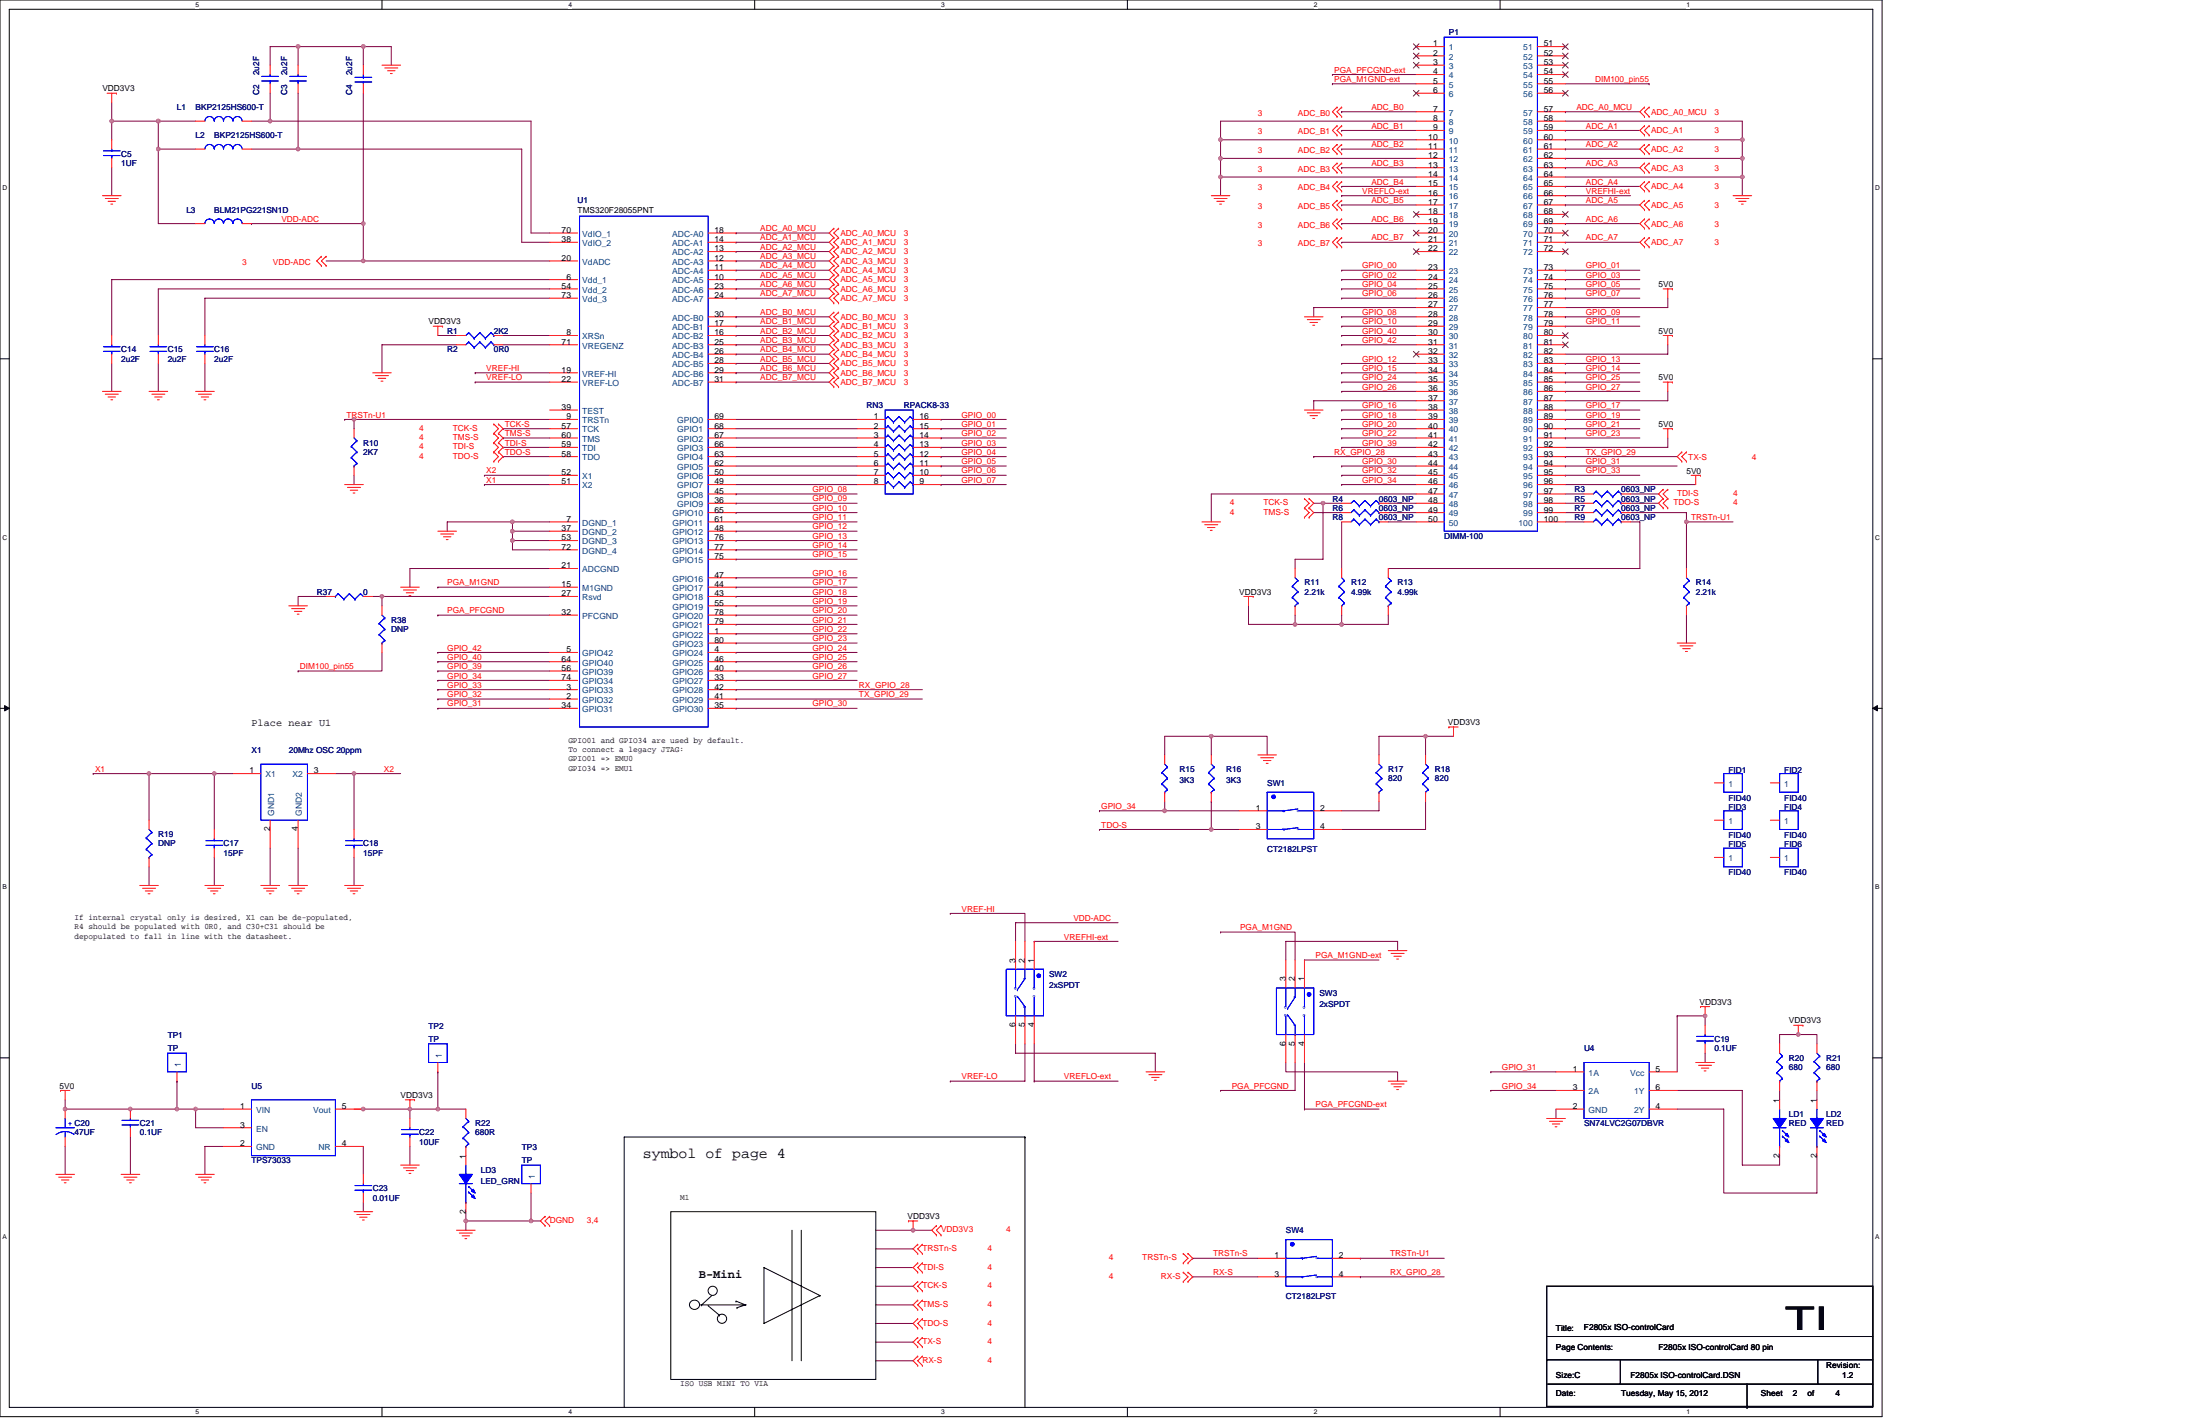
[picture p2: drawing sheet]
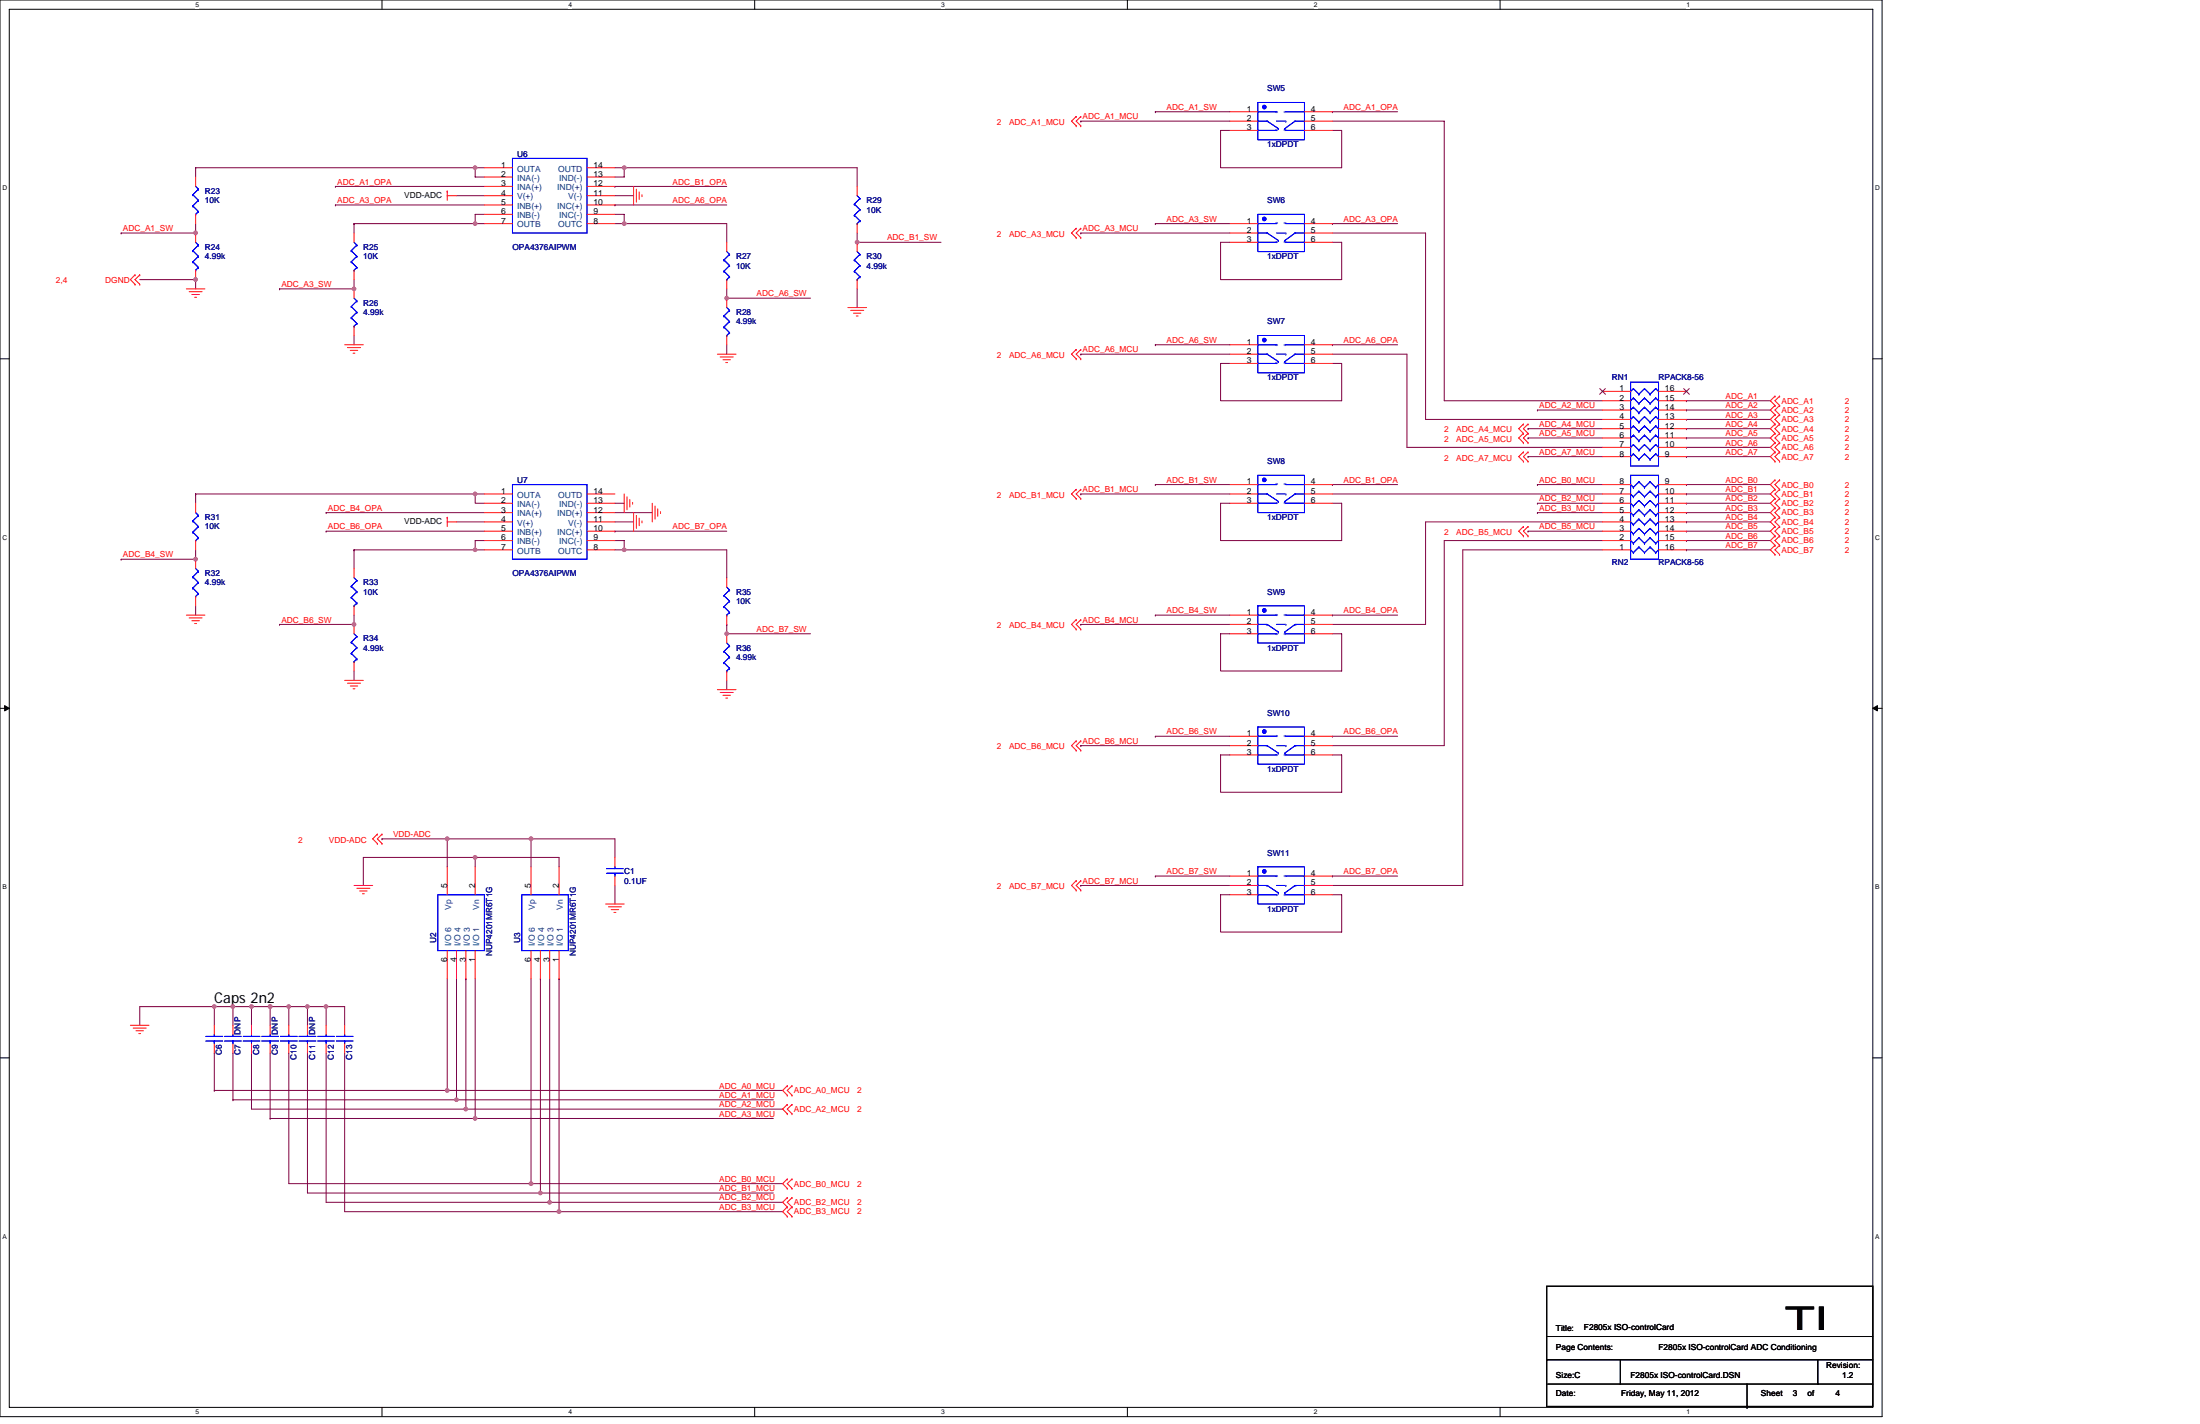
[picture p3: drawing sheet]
# OrCAD Capture schematic F2805X_ISOcCARD_R1_2_09MAY2012.DSN

## Sheets
1 TITLE: title: F2805x ISO-controlCard; rev: 1.2; note: F2805x ISO-controlCard.DSN
2 MCU 80: size C
3 ADC Conditioning: size C
4 ISO JTAG USB: size C

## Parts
sheet ADC Conditioning
C1  0.1UF  [C0603]
C6  3300PF  [C0603]
C7  DNP  [C0603]
C8  3300PF  [C0603]
C9  DNP  [C0603]
C10  3300PF  [C0603]
C11  DNP  [C0603]
C12  3300PF  [C0603]
C13  3300PF  [C0603]
R23  10K  [R0402]
R24  4.99k  [R0402]
R25  10K  [R0402]
R26  4.99k  [R0402]
R27  10K  [R0402]
R28  4.99k  [R0402]
R29  10K  [R0402]
R30  4.99k  [R0402]
R31  10K  [R0402]
R32  4.99k  [R0402]
R33  10K  [R0402]
R34  4.99k  [R0402]
R35  10K  [R0402]
R36  4.99k  [R0402]
RN1  RPACK8-56  [RPACK8]
RN2  RPACK8-56  [RPACK8]
SW5  1xDPDT  [SMT_CAS-220TA]
SW6  1xDPDT  [SMT_CAS-220TA]
SW7  1xDPDT  [SMT_CAS-220TA]
SW8  1xDPDT  [SMT_CAS-220TA]
SW9  1xDPDT  [SMT_CAS-220TA]
SW10  1xDPDT  [SMT_CAS-220TA]
SW11  1xDPDT  [SMT_CAS-220TA]
U2  NUP4201MR6T1G  [TSOP-6]
U3  NUP4201MR6T1G  [TSOP-6]
U6  OPA4376AIPWM  [TSSOP-14]
U7  OPA4376AIPWM  [TSSOP-14]
sheet ISO JTAG USB
CA1  47UF  [C0805P]
CA2  0.1UF  [C0603]
CA3  10UF  [C0603]
CA4  0.1uf  [C0402]
CA5  0.1uf  [C0402]
CA6  0.01UF  [C0603]
CA7  0.1uf  [C0402]
CA8  0.1uf  [C0402]
CA9  0.1uf  [C0402]
CA10  0.1uf  [C0402]
CA11  4.7uf  [C0402]
CA12  0.1UF  [C0402]
CA13  0.1UF  [C0402]
CA14  0.1UF  [C0402]
CA15  0.1uf  [C0402]
CA16  0.1uf  [C0402]
CA17  0.1UF  [C0402]
CA18  0.1UF  [C0402]
CA19  0.1UF  [C0402]
CA20  4.7uf  [C0402]
CA21  0.1UF  [C0402]
CA22  4.7uf  [C0402]
CA23  0.1UF  [C0402]
CA24  10nF  [C1812]
CA25  0.1UF  [C0402]
CA26  27pf  [C0402]
CA27  27pf  [C0402]
DA1  1A  [SMT]
JA1  USB-B-mini-smt  [female?]
LA1  HZ0805E601R-10  [805]
LA2  HZ0805E601R-10  [805]
LDA1  LED_GRN  [LED0805]
LDA2  75mA  [LED0805]
LDA3  75mA  [LED0805]
MA1  3V3  [VIA_TP_13_30]
MA2  TDI  [VIA_TP_13_30]
MA3  TRSTn  [VIA_TP_13_30]
MA4  TCK  [VIA_TP_13_30]
MA5  TMS  [VIA_TP_13_30]
MA6  RX  [VIA_TP_13_30]
MA7  TX  [VIA_TP_13_30]
MA8  TDO  [VIA_TP_13_30]
RA1  680  [R0402]
RA2  0  [R0603]
RA3  0  [R0603]
RA4  0603_NP  [R0603]
RA5  0  [R0603]
RA6  0  [R0603]
RA7  0  [R0603]
RA8  0  [R0402]
RA9  0  [R0402]
RA10  0  [R0603]
RA11  0  [R0603]
RA12  1k  [R0402]
RA13  10k  [R0402]
RA14  10k  [R0402]
RA15  0  [R0402]
RA16  10k  [R0402]
RA17  1k  [R0402]
RA18  0  [R0402]
RA19  1k  [R0402]
RA20  10k  [R0402]
RA21  10k  [R0402]
RA22  1k  [R0402]
RA23  0402_NP  [R0402]
RA24  0402_NP  [R0402]
RA25  10k  [R0402]
RA26  2.21k  [R0402]
TPA1  DEBUG5V0  [TP36_60]
TPA2  DEBUG3V3  [TP28_48]
TPA3  GND_ISO  [TP36_60]
UA1  TPS73033  [DBV5]
UA2  Digital Isolator  [8-SOIC]
UA3  Digital Isolator  [8-SOIC]
UA4  Digital Isolator  [8-SOIC]
UA5  Digital Isolator  [8-SOIC]
UA6  ESD-PROT  [SOT-553]
UA7  JTAG/UART  [64-LQFP]
UA8  EEPROM  [8-SOIC]
XA1  12MHz OSC  [4-SMD]
sheet MCU 80
C2  2u2F  [C0603]
C3  2u2F  [C0603]
C4  2u2F  [C0603]
C5  1UF  [C0603]
C14  2u2F  [C0603]
C15  2u2F  [C0603]
C16  2u2F  [C0603]
C17  15PF  [C0603]
C18  15PF  [C0603]
C19  0.1UF  [C0603]
C20  47UF  [C1206]
C21  0.1UF  [C0603]
C22  10UF  [C0603]
C23  0.01UF  [C0603]
FID1  FID40  [FID40]
FID2  FID40  [FID40]
FID3  FID40  [FID40]
FID4  FID40  [FID40]
FID5  FID40  [FID40]
FID6  FID40  [FID40]
L1  BKP2125HS600-T  [IND0805]
L2  BKP2125HS600-T  [IND0805]
L3  BLM21PG221SN1D  [IND0805]
LD1  RED  [LED0805]
LD2  RED  [LED0805]
LD3  LED_GRN  [LED0805]
P1  DIMM-100  [Male;Female]
R1  2K2  [R0603]
R2  0R0  [R0603]
R3  0603_NP  [R0603]
R4  0603_NP  [R0603]
R5  0603_NP  [R0603]
R6  0603_NP  [R0603]
R7  0603_NP  [R0603]
R8  0603_NP  [R0603]
R9  0603_NP  [R0603]
R10  2K7  [R0603]
R11  2.21k  [R0402]
R12  4.99k  [R0402]
R13  4.99k  [R0402]
R14  2.21k  [R0402]
R15  3K3  [R0603]
R16  3K3  [R0603]
R17  820  [R0603]
R18  820  [R0603]
R19  DNP  [R0603]
R20  680  [R0805]
R21  680  [R0805]
R22  680R  [R0603]
R37  0  [R0603]
R38  DNP  [R0603]
RN3  RPACK8-33  [RPACK8]
SW1  CT2182LPST  [SMT218LP_2POS]
SW2  2xSPDT  [SMT_CAS-D20TA]
SW3  2xSPDT  [SMT_CAS-D20TA]
SW4  CT2182LPST  [SMT218LP_2POS]
TP1  TP  [SMT_TP_60]
TP2  TP  [SMT_TP_60]
TP3  TP  [SMT_TP_60]
U1  F28055  [QFFP80-PN]
U4  SN74LVC2G07DBVR  [DBV6]
U5  TPS73033  [SOT-23-5]
X1  20Mhz OSC 20ppm  [4-SMD]

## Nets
1.8V_USB: CA11.1 CA12.1 CA13.1 CA14.1 UA7.12(VCORE) UA7.37(VCORE) UA7.49(VREGOUT) UA7.64(VCORE)
5V0: C20.1 C21.1 P1.77 P1.82 P1.87 P1.92 P1.96 TP1.1 U5.1(VIN) U5.3(EN)
DGND: C1.2 C2.1 C3.1 C4.2 C5.2 C6.1 C7.1 C8.1 C9.1 C10.1 C11.1 C12.1 C13.1 C14.2 C15.2 C16.2 C17.2 C18.2 C19.2 C20.2 C21.2 C22.2 C23.2 CA4.2 CA8.2 CA10.2 CA16.2 CA24.2 LD3.2(CATHODE) P1.8 P1.10 P1.12 P1.14 P1.27 P1.37 P1.47 P1.58 P1.60 P1.62 P1.64 R2.1 R10.2 R14.2 R15.1 R16.1 R19.2 R24.2 R26.2 R28.2 R30.2 R32.2 R34.2 R36.2 R37.2 SW2.6(B_In2) SW3.3(A_Out2) SW3.6(B_In2) TP3.1 U1.7(DGND_1) U1.21(ADCGND) U1.37(DGND_2) U1.53(DGND_3) U1.72(DGND_4) U2.2(Vn) U3.2(Vn) U4.2(GND) U5.2(GND) U6.11(V(-)) U7.11(V(-)) U7.12(IND(+)) U7.13(IND(-)) UA2.5(GND2) UA3.5(GND2) UA4.5(GND2) UA5.4(GND1) X1.2(GND1) X1.4(GND2)
GND_ISO: CA1.2 CA2.2 CA3.2 CA5.2 CA6.2 CA7.2 CA9.2 CA11.2 CA12.2 CA13.2 CA14.2 CA15.2 CA17.2 CA18.2 CA19.2 CA20.2 CA21.2 CA22.2 CA23.2 CA24.1 CA25.2 CA26.2 CA27.2 JA1.4(ID) LDA1.2(CATHODE) RA4.1 RA8.1 RA14.1 RA17.2 RA18.1 RA23.2 RA24.2 TPA3.1 UA1.2(GND) UA2.4(GND1) UA3.4(GND1) UA4.4(GND1) UA5.5(GND2) UA6.4(GND) UA7.1(GND) UA7.5(GND) UA7.10(AGND) UA7.11(GND) UA7.13(TEST) UA7.15(GND) UA7.25(GND) UA7.35(GND) UA7.47(GND) UA7.51(GND) UA8.5(GND) UA8.7(NC) XA1.2(GND1) XA1.4(GND2)
VDD3V3: C5.1 C19.1 C22.1 CA4.1 CA8.1 CA10.1 CA16.1 L1.1 L2.1 L3.1 MA1.1 R1.1 R11.2 R12.2 R13.2 R17.1 R18.1 R20.1 R21.1 R22.1 TP2.1 U4.5(Vcc) U5.5(Vout) UA2.8(VCC2) UA3.8(VCC2) UA4.8(VCC2) UA5.1(VCC1)
VDD-ADC: C1.1 C4.1 L3.2 SW2.3(A_Out2) U1.20(VdADC) U2.5(Vp) U3.5(Vp) U6.4(V(+)) U7.4(V(+))
ADC_A0_MCU: C6.2 P1.57 U1.18(ADC-A0) U2.6(I/O)
ADC_A1: P1.59 RN1.15
ADC_A1_MCU: C7.2 SW5.2(A_In) U1.14(ADC-A1) U2.4(I/O)
ADC_A1_OPA: SW5.4(B_In1) U6.3(INA(+))
ADC_A1_SW: R23.2 R24.1 SW5.1(A_Out1)
ADC_A2: P1.61 RN1.14
ADC_A2_MCU: C8.2 RN1.3 U1.13(ADC-A2) U2.3(I/O)
ADC_A3: P1.63 RN1.13
ADC_A3_MCU: C9.2 SW6.2(A_In) U1.12(ADC-A3) U2.1(I/O)
ADC_A3_OPA: SW6.4(B_In1) U6.5(INB(+))
ADC_A3_SW: R25.2 R26.1 SW6.1(A_Out1)
ADC_A4: P1.65 RN1.12
ADC_A4_MCU: RN1.5 U1.11(ADC-A4)
ADC_A5: P1.67 RN1.11
ADC_A5_MCU: RN1.6 U1.10(ADC-A5)
ADC_A6: P1.69 RN1.10
ADC_A6_MCU: SW7.2(A_In) U1.23(ADC-A6)
ADC_A6_OPA: SW7.4(B_In1) U6.10(INC(+))
ADC_A6_SW: R27.2 R28.1 SW7.1(A_Out1)
ADC_A7: P1.71 RN1.9
ADC_A7_MCU: RN1.8 U1.24(ADC-A7)
ADC_B0: P1.7 RN2.9
ADC_B0_MCU: C10.2 RN2.8 U1.30(ADC-B0) U3.6(I/O)
ADC_B1: P1.9 RN2.10
ADC_B1_MCU: C11.2 SW8.2(A_In) U1.17(ADC-B1) U3.4(I/O)
ADC_B1_OPA: SW8.4(B_In1) U6.12(IND(+))
ADC_B1_SW: R29.2 R30.1 SW8.1(A_Out1)
ADC_B2: P1.11 RN2.11
ADC_B2_MCU: C12.2 RN2.6 U1.16(ADC-B2) U3.3(I/O)
ADC_B3: P1.13 RN2.12
ADC_B3_MCU: C13.2 RN2.5 U1.25(ADC-B3) U3.1(I/O)
ADC_B4: P1.15 RN2.13
ADC_B4_MCU: SW9.2(A_In) U1.26(ADC-B4)
ADC_B4_OPA: SW9.4(B_In1) U7.3(INA(+))
ADC_B4_SW: R31.2 R32.1 SW9.1(A_Out1)
ADC_B5: P1.17 RN2.14
ADC_B5_MCU: RN2.3 U1.28(ADC-B5)
ADC_B6: P1.19 RN2.15
ADC_B6_MCU: SW10.2(A_In) U1.29(ADC-B6)
ADC_B6_OPA: SW10.4(B_In1) U7.5(INB(+))
ADC_B6_SW: R33.2 R34.1 SW10.1(A_Out1)
ADC_B7: P1.21 RN2.16
ADC_B7_MCU: SW11.2(A_In) U1.31(ADC-B7)
ADC_B7_OPA: SW11.4(B_In1) U7.10(INC(+))
ADC_B7_SW: R35.2 R36.1 SW11.1(A_Out1)
DEBUG3V3: CA3.1 CA5.1 CA7.1 CA9.1 CA15.1 CA17.1 CA18.1 CA19.1 CA25.1 LA1.1 LA2.1 RA1.1 RA12.1 RA13.2 RA16.2 RA20.1 RA21.1 RA25.1 TPA2.1 UA1.5(Vout) UA2.1(VCC1) UA3.1(VCC1) UA4.1(VCC1) UA5.8(VCC2) UA7.20(VCCIO) UA7.31(VCCIO) UA7.42(VCCIO) UA7.50(VREGIN) UA7.56(VCCIO) UA8.6(NC) UA8.8(VCC)
DEBUG5V0: CA1.1 CA2.1 DA1.2(K) LDA2.1(ANODE) LDA3.1(ANODE) TPA1.1 UA1.1(VIN) UA1.3(EN) UA6.1(VCC)
DIM100_pin55: P1.55 R38.2
EECS: RA20.2 UA7.63(EECS) UA8.1(CS)
EEDATA: RA26.2 UA7.61(EEDATA) UA8.3(DIN)
EESK: RA21.2 UA7.62(EESK) UA8.2(SK)
GPIO_00: P1.23 RN3.16
GPIO_01: P1.73 RN3.15
GPIO_02: P1.24 RN3.14
GPIO_03: P1.74 RN3.13
GPIO_04: P1.25 RN3.12
GPIO_05: P1.75 RN3.11
GPIO_06: P1.26 RN3.10
GPIO_07: P1.76 RN3.9
GPIO_08: P1.28 U1.45(GPIO8)
GPIO_09: P1.78 U1.36(GPIO9)
GPIO_10: P1.29 U1.65(GPIO10)
GPIO_11: P1.79 U1.61(GPIO11)
GPIO_12: P1.33 U1.48(GPIO12)
GPIO_13: P1.83 U1.76(GPIO13)
GPIO_14: P1.84 U1.77(GPIO14)
GPIO_15: P1.34 U1.75(GPIO15)
GPIO_16: P1.38 U1.47(GPIO16)
GPIO_17: P1.88 U1.44(GPIO17)
GPIO_18: P1.39 U1.43(GPIO18)
GPIO_19: P1.89 U1.55(GPIO19)
GPIO_20: P1.40 U1.78(GPIO20)
GPIO_21: P1.90 U1.79(GPIO21)
GPIO_22: P1.41 U1.1(GPIO22)
GPIO_23: P1.91 U1.80(GPIO23)
GPIO_24: P1.35 U1.4(GPIO24)
GPIO_25: P1.85 U1.46(GPIO25)
GPIO_26: P1.36 U1.40(GPIO26)
GPIO_27: P1.86 U1.33(GPIO27)
GPIO_30: P1.44 U1.35(GPIO30)
GPIO_31: P1.94 U1.34(GPIO31) U4.1(1A)
GPIO_32: P1.45 U1.2(GPIO32)
GPIO_33: P1.95 U1.3(GPIO33)
GPIO_34: P1.46 R15.2 SW1.1(A_Out1) U1.74(GPIO34) U4.3(2A)
GPIO_39: P1.42 U1.56(GPIO39)
GPIO_40: P1.30 U1.64(GPIO40)
GPIO_42: P1.31 U1.5(GPIO42)
PGA_M1GND: SW3.2(A_In) U1.15(M1GND)
PGA_M1GND-ext: P1.5 SW3.1(A_Out1)
PGA_PFCGND: SW3.5(B_In) U1.32(PFCGND)
PGA_PFCGND-ext: P1.4 SW3.4(B_In1)
RX-S: RA7.1 SW4.3(A_Out2)
RX_GPIO_28: P1.43 SW4.4(B_In1) U1.42(GPIO28)
SCI_RX: UA4.2(INA) UA7.38(BDBUS0/TXD/TCK)
SCI_TX: UA5.7(OUTA) UA7.39(BDBUS1/RXD/TDI)
TCK: RA15.2 UA3.2(INA) UA7.16(ADBUS0/TXD/TCK)
TCK-S: R4.1 R11.1 RA5.1 U1.57(TCK)
TDI: UA2.2(INA) UA7.17(ADBUS1/RXD/TDI)
TDI-S: R3.2 RA2.1 U1.59(TDI)
TDO: UA5.6(OUTB) UA7.18(ADBUS2/RTS#/TDO)
TDO-S: R5.2 R16.2 RA11.1 SW1.3(A_Out2) U1.58(TDO)
TMS: UA3.3(INB) UA7.19(ADBUS3/CTS#/TMS)
TMS-S: R6.1 RA6.1 U1.60(TMS)
TRSTn: RA4.2 UA2.3(INB) UA7.21(ADBUS4/DTR#/GPIOL0)
TRSTn-S: RA3.1 SW4.1(A_Out1)
TRSTn-U1: R7.2 R10.1 R14.1 SW4.2(A_In) U1.9(TRSTn)
TX-S: P1.93 RA10.1 U1.41(GPIO29)
USBDEBUG5V0: DA1.1(A) JA1.1(5V)
VREF-HI: SW2.2(A_In) U1.19(VREF-HI)
VREF-LO: SW2.5(B_In) U1.22(VREF-LO)
VREFHI-ext: P1.66 SW2.1(A_Out1)
VREFLO-ext: P1.16 SW2.4(B_In1)
X1: C17.1 R19.1 U1.51(X2) X1.1(X1)
X2: C18.1 U1.52(X1) X1.3(X2)
N4721186: C3.2 L2.2 U1.38(VdIO_2)
N4722156: RN3.1 U1.69(GPIO0)
N4722188: RN3.2 U1.68(GPIO1)
N4722192: C2.2 L1.2 U1.70(VdIO_1)
N4722454: RN3.3 U1.67(GPIO2)
N4722568: RN3.4 U1.66(GPIO3)
N4722714: RN3.5 U1.63(GPIO4)
N4722780: C16.1 U1.73(Vdd_3)
N4722796: C15.1 U1.54(Vdd_2)
N4722800: C14.1 U1.6(Vdd_1)
N4722856: RN3.6 U1.62(GPIO5)
N4722988: RN3.7 U1.50(GPIO6)
N4723216: RN3.8 U1.49(GPIO7)
N4724100: R1.2 U1.8(XRSn)
N4724104: R2.2 U1.71(VREGENZ)
N4724636: LD1.2(CATHODE) U4.6(1Y)
N4724640: LD1.1(ANODE) R20.2
N4724652: LD2.1(ANODE) R21.2
N4724950: LD2.2(CATHODE) U4.4(2Y)
N4724982: R18.2 SW1.4(B_In1)
N4725002: R17.2 SW1.2(A_In)
N16308325: R9.2 R13.1
N16316121: P1.49 R6.2
N16316193: P1.50 R8.2
N16316229: P1.48 R4.2
N16326915: R8.1 R12.1
N16340205: P1.97 R3.1
N16340885: P1.98 R5.1
N16341567: P1.99 R7.1
N16342251: P1.100 R9.1
N16507544: CA27.1 UA7.2(OSCI) XA1.1(X1)
N16508410: CA26.1 UA7.3(OSCO) XA1.3(X2)
N16509604: RA25.2 RA26.1 UA8.4(DOUT)
N16509612: RA14.2 UA7.6(REF)
N16509648: CA22.1 CA23.1 LA1.2 UA7.4(VPHY)
N16509652: JA1.5(GND) JA1.6(SHLD1) JA1.7(SHLD2) JA1.8(SHLD3) JA1.9(SHLD4) RA18.2
N16509684: CA20.1 CA21.1 LA2.2 UA7.9(VPLL)
N16509796: RA19.1 UA7.54(BCBUS3/RXLED#/GPIOH3)
N16509828: RA22.1 UA7.55(BCBUS4/TXLED#/GPIOH4)
N16509836: RA16.1 UA7.28(ACBUS2/RDSTB#/GPIOH2)
N16509952: UA7.40(BDBUS2/RTS#/TDO) UA7.41(BDBUS3/CTS#/TMS)
N16510028: RA15.1 UA7.24(ADBUS7/RI#/GPIOL3)
N16510068: JA1.3(DATA(+)) UA6.3(IO1) UA7.8(USBDP)
N16510072: RA23.1 UA7.60(PWREN#)
N16510162: LDA2.2(CATHODE) RA19.2
N16510166: RA24.1 UA7.36(SUSPEND#)
N16510178: RA17.1 UA7.32(ACBUS5/-/GPIOH5)
N16510270: LDA3.2(CATHODE) RA22.2
N16510298: RA12.2 UA7.14(RESET#)
N16510402: JA1.2(DATA(-)) UA6.5(IO2) UA7.7(USBDM)
N16510644: LDA1.1(ANODE) RA1.2
N16510648: CA6.1 UA1.4(NC)
N16511058: MA4.1 RA5.2 UA3.7(OUTA)
N16511094: MA6.1 RA7.2 UA4.7(OUTA)
N16511130: MA7.1 RA10.2 UA5.2(INA)
N16511142: MA5.1 RA6.2 UA3.6(OUTB)
N16511174: RA9.1 UA4.6(OUTB)
N16511194: RA8.2 UA4.3(INB)
N16511208: MA8.1 RA11.2 UA5.3(INB)
N16511276: MA2.1 RA2.2 UA2.7(OUTA)
N16511288: MA3.1 RA3.2 UA2.6(OUTB)
N16574548: C23.1 U5.4(NR)
N16648649: RA13.1 UA7.22(ADBUS5/DSR#/GPIOL1)
N17020141: RN1.2 SW5.5(B_In)
N17020147: RN1.4 SW6.5(B_In)
N17020156: RN1.7 SW7.5(B_In)
N17020171: RN2.4 SW9.5(B_In)
N17020177: RN2.2 SW10.5(B_In)
N17020180: RN2.1 SW11.5(B_In)
N17046639: R27.1 U6.8(OUTC) U6.9(INC(-))
N17047906: R29.1 U6.13(IND(-)) U6.14(OUTD)
N17049189: R23.1 U6.1(OUTA) U6.2(INA(-))
N17049838: R25.1 U6.6(INB(-)) U6.7(OUTB)
N17066455: R35.1 U7.8(OUTC) U7.9(INC(-))
N17067160: R31.1 U7.1(OUTA) U7.2(INA(-))
N17068229: R33.1 U7.6(INB(-)) U7.7(OUTB)
N17083945: SW5.3(A_Out2) SW5.6(B_In2)
N17097627: SW6.3(A_Out2) SW6.6(B_In2)
N17100923: SW7.3(A_Out2) SW7.6(B_In2)
N17101378: RN2.7 SW8.5(B_In)
N17101380: SW8.3(A_Out2) SW8.6(B_In2)
N17105650: SW9.3(A_Out2) SW9.6(B_In2)
N17106132: SW10.3(A_Out2) SW10.6(B_In2)
N17106834: SW11.3(A_Out2) SW11.6(B_In2)
N17460459: R37.1 R38.1 U1.27(Rsvd)
N17516615: LD3.1(ANODE) R22.2

Not connected (* = marked no-connect by the designer): FID1 1; FID2 1; FID3 1; FID4 1; FID5 1; FID6 1; P1 1* 2* 3* 6* 18* 20* 22* 32* 51* 52* 53* 54* 56* 68* 70* 72* 80* 81*; RA9 2*; RN1 1* 16*; U1 39(TEST); U7 14(OUTD); UA6 2(NC)*; UA7 23(ADBUS6/DCD#/GPIOL2)* 26(ACBUS0/TXDEN/GPIOH0)* 27(ACBUS1/WRSTB#/GPIOH1)* 29(ACBUS3/RXLED#/GPIOH3)* 30(ACBUS4/TXLED#/GPIOH4)* 33(ACBUS6/-/GPIOH6)* 34(ACBUS7/-/GPIOH7)* 43(BDBUS4/DTR#/GPIOL0)* 44(BDBUS5/DSR#/GPIOL1)* 45(BDBUS6/DCD#/GPIOL2)* 46(BDBUS7/RI#/GPIOL3)* 48(BCBUS0/TXDEN/GPIOH0)* 52(BCBUS1/WRSTB#/GPIOH1)* 53(BCBUS2/RDSTB#/GPIOH2)* 57(BCBUS5/-/GPIOH5)* 58(BCBUS6/-/GPIOH6)* 59(BCBUS7/-/GPIOH7)*

## Notes on the sheets
sheet 1
- SCHEMATIC CONTENTS:
  01 - TITLE
  02 - MCU 80 (F28055)
  03 - ISO JTAG USB
- Release Notes:
- R1.0 - Initial Release
- R1.1 - Added ADC Conditioning such that ADC channels A1, A3, A6, B1, B4,
- B6, and B7 can be conifigured to have a gain of 1.
- R1.2 - Fixed silkscreen; changed U1.27; added switch to allow PGA-GNDs to
- be grounded locally or externally.
sheet 2
- TMS320F28055PNT
- Place near U1
- GPIO01 and GPIO34 are used by default.
- To connect a legacy JTAG:
- GPIO01 => EMU0
- GPIO34 => EMU1
- If internal crystal only is desired, X1 can be de-populated,
- R4 should be populated with 0R0, and C30+C31 should be
- depopulated to fall in line with the datasheet.
- symbol of page 4
- M1
- B-Mini
- ISO USB MINI TO VIA
sheet 3
- Caps 2n2
